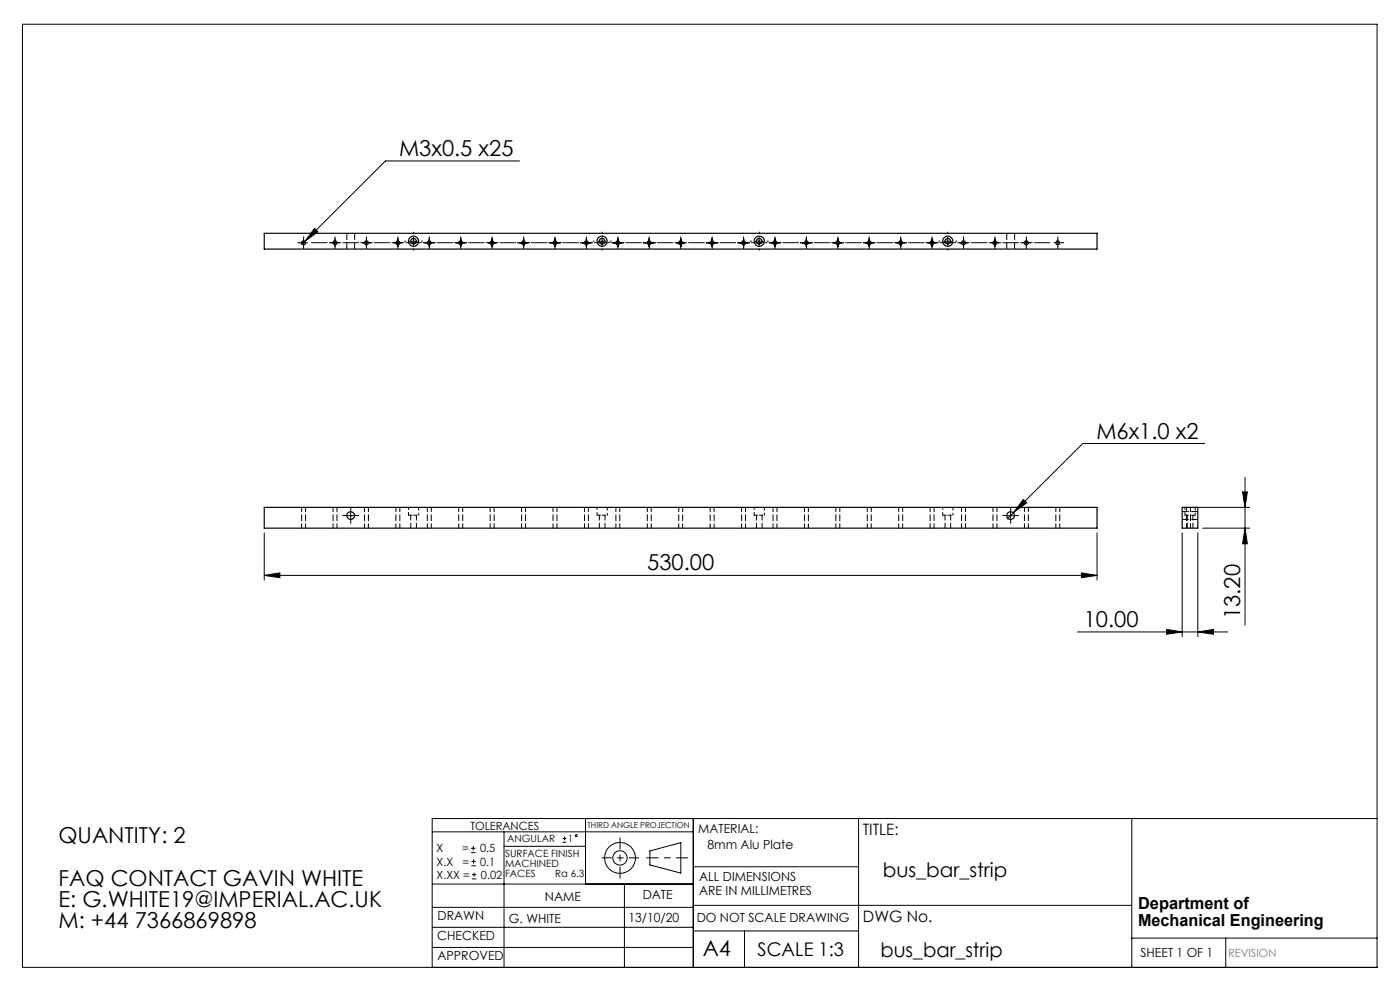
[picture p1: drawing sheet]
<svg xmlns="http://www.w3.org/2000/svg" width="297mm" height="210mm" viewBox="0 0 297 210" stroke-linecap="round" stroke-linejoin="round" font-family="sans-serif">
<g fill="none" stroke="#000" stroke-width=".21">
<path d="M4.8 5.1h287.3v200.1h-287.3zM110.2 34.1h-28.4l-17.8 17.7M66.7 48.5l.8 .7-2.8 1.9zM86.9 51.2h1.6M87.7 50.3v1.7M126.9 51.2h1.7M127.7 50.3v1.7M150.2 51.5h1.7M151.1 50.7v1.6M160.2 51.2h1.7M161 50.3v1.7M200.2 51.2h1.7"/>
<path d="M201 50.3v1.7M255.6 94.1h-25.9l-14.6 14.5M56.1 113v10M73.6 109.4h1.6M74.4 108.5v1.7M213.6 109.4h1.6M214.4 108.5v1.7M215.1 108.6l-1.4 1.5M217.1 106l.7 .7-2.7 1.9zM232.7 113v10M250.8 113v22M253.5 107.6h11.6"/>
<path d="M254.1 113v22M255.1 112h10M263.6 104.3h1l-.5 3.3zM264.1 112l.5 3.3h-1zM264.1 101.3v31.3M56.1 122.1l3.3-.6v1zM56.1 122.1h176.6M228.6 134h31.9M229.4 121.5l3.3 .6-3.3 .4zM247.5 133.5l3.3 .5-3.3 .5zM254.1 134l3.3-.5v1zM91.7 176.5h55.4"/>
<path d="M99.9 179.9h1M100.4 179.5v.9M106.9 176.5v28.7M106.9 179.5h17.3M119.3 178.7h.9M119.3 177.9h.9M119.8 177.4v.9M124.2 173.6v13.9M147.1 173.6v31.6M182.1 173.6v31.6M240.1 173.6v31.6M292.1 173.6h-200.4v31.6"/>
<path d="M91.7 196.7h55.4M91.7 192.5h55.4M91.7 187.5h55.4M99.9 180.9h1M100 183.6h.9M100 182.7h.9M100.1 186.4h.9M100.1 185.5h.9M100.5 182.3v.9M100.6 185.1v.9M132.5 187.5v17.7M137.9 180.5l6.5-1.8v6.5l-6.5-1.7z"/>
<path d="M147.1 183.9h35M147.1 197.5h35M147.1 192h93M157.9 197.5v7.7M240.1 199h52M260 199v6.2M91.7 201h55.4"/>
<circle cx="122.2" cy="177.3" r=".2"/>
<circle cx="131.5" cy="182" r="1.52"/>
<circle cx="131.5" cy="182" r="3.3"/>
</g>
<path d="M145.9 182h-8.7" fill="none" stroke="#000" stroke-width=".21" stroke-dasharray="15.2 1.3 1.3 1.3" stroke-dashoffset="12.8"/>
<path d="M131.5 177.7v8.6" fill="none" stroke="#000" stroke-width=".21" stroke-dasharray="15.2 1.3 1.3 1.3" stroke-dashoffset="12.9"/>
<path d="M127.7 182h7.8" fill="none" stroke="#000" stroke-width=".21" stroke-dasharray="15.2 1.3 1.3 1.3" stroke-dashoffset="13.3"/>
<g fill="none" stroke="#000" stroke-width=".21" stroke-dasharray="15.2 1.3 1.3 1.3">
<path d="M63.6 51.5h-.4M64.4 51.5v-.8M64.4 51.5h-.8M64.4 51.5v.8M64.4 51.5h.8M64.4 50.7v-.5M64.4 52.3v.4M66.1 51.5h3.3M70.2 51.5h-.4M71.1 51.5v-.8M71.1 51.5h-.9M71.1 51.5v.8"/>
<path d="M71.1 51.5h.8M71.1 52.3v.4M71.1 50.7v-.5M71.9 51.5h.4M72.7 51.5h3.4M76.9 51.5h-.4M77.7 51.5v-.8M77.7 51.5h-.8M77.7 51.5v.8M77.7 51.5h.9M77.7 52.3v.4M77.7 50.7v-.5"/>
<path d="M78.6 51.5h.4M79.4 51.5h3.3M83.6 51.5h-.4M84.4 51.5v-.8M84.4 51.5h-.8M84.4 51.5v.8M84.4 51.5h.8M84.4 50.7v-.5M84.4 52.3v.4M85.2 51.5h.5M86.1 51.5h3.3M86.1 51.2h-.3"/>
<path d="M87.7 49.5v-.3M87.7 52.8v.3M89.4 51.2h.3M90.2 51.5h-.4M91.1 51.5v-.8M91.1 51.5h-.9M91.1 51.5v.8M91.1 51.5h.8M91.1 50.7v-.5M91.1 52.3v.4M91.9 51.5h.4M92.7 51.5h3.4"/>
<path d="M96.9 51.5h-.4M97.7 51.5v-.8M97.7 51.5h-.8M97.7 51.5v.8M97.7 51.5h.9M97.7 52.3v.4M97.7 50.7v-.5M98.6 51.5h.4M99.4 51.5h3.3M103.6 51.5h-.4M104.4 51.5v-.8M104.4 51.5h-.8"/>
<path d="M104.4 51.5v.8M104.4 51.5h.8M104.4 52.3v.4M104.4 50.7v-.5M105.2 51.5h.5M106.1 51.5h3.3M110.2 51.5h-.4M111.1 51.5v-.8M111.1 51.5h-.9M111.1 51.5v.8M111.1 51.5h.8M111.1 52.3v.4"/>
<path d="M111.1 50.7v-.5M111.9 51.5h.4M112.7 51.5h3.4M116.9 51.5h-.4M117.7 51.5v-.8M117.7 51.5h-.8M117.7 51.5v.8M117.7 51.5h.9M117.7 50.7v-.5M117.7 52.3v.4M118.6 51.5h.4M119.4 51.5h3.3"/>
<path d="M123.6 51.5h-.4M124.4 51.5v-.8M124.4 51.5h-.8M124.4 51.5v.8M124.4 51.5h.8M124.4 50.7v-.5M124.4 52.3v.4M125.2 51.5h.5M126.1 51.5h3.3M126.1 51.2h-.3M127.7 49.5v-.3M127.7 52.8v.3"/>
<path d="M129.4 51.2h.3M130.2 51.5h-.4M131.1 51.5v-.8M131.1 51.5h-.9M131.1 51.5v.8M131.1 51.5h.8M131.1 52.3v.4M131.1 50.7v-.5M131.9 51.5h.4M132.7 51.5h3.4M136.9 51.5h-.4M137.7 51.5v-.8"/>
<path d="M137.7 51.5h-.8M137.7 51.5v.8M137.7 51.5h.9M137.7 52.3v.4M137.7 50.7v-.5M138.6 51.5h.4M139.4 51.5h3.3M143.6 51.5h-.4M144.4 51.5v-.8M144.4 51.5h-.8M144.4 51.5v.8M144.4 51.5h.8"/>
<path d="M144.4 52.3v.4M144.4 50.7v-.5M145.2 51.5h.5M146.1 51.5h3.3M150.2 51.5h-.4M151.1 52.3v.4M151.1 51.5v-.8M151.1 51.5h-.9M151.1 51.5v.8M151.1 51.5h.8M151.1 50.7v-.5M151.9 51.5h.4"/>
<path d="M152.7 51.5h3.4M156.9 51.5h-.4M157.7 51.5v-.8M157.7 51.5h-.8M157.7 51.5v.8M157.7 51.5h.9M157.7 50.7v-.5M157.7 52.3v.4M158.6 51.5h.4M159.4 51.5h3.3M159.4 51.2h-.2M161.1 49.5v-.3"/>
<path d="M161.1 52.8v.3M162.7 51.2h.3M163.6 51.5h-.4M164.4 51.5v-.8M164.4 51.5h-.8M164.4 51.5v.8M164.4 51.5h.8M164.4 50.7v-.5M164.4 52.3v.4M165.2 51.5h.5M166.1 51.5h3.3M170.2 51.5h-.4"/>
<path d="M171.1 51.5v-.8M171.1 51.5h-.9M171.1 51.5v.8M171.1 51.5h.8M171.1 50.7v-.5M171.1 52.3v.4M171.9 51.5h.4M172.7 51.5h3.4M176.9 51.5h-.4M177.7 51.5v-.8M177.7 51.5h-.8M177.7 51.5v.8"/>
<path d="M177.7 51.5h.9M177.7 50.7v-.5M177.7 52.3v.4M178.6 51.5h.4M179.4 51.5h3.3M183.6 51.5h-.4M184.4 51.5v-.8M184.4 51.5h-.8M184.4 51.5v.8M184.4 51.5h.8M184.4 52.3v.4M184.4 50.7v-.5"/>
<path d="M185.2 51.5h.5M186.1 51.5h3.3M190.2 51.5h-.4M191.1 51.5v-.8M191.1 51.5h-.9M191.1 51.5v.8M191.1 51.5h.8M191.1 50.7v-.5M191.1 52.3v.4M191.9 51.5h.4M192.7 51.5h3.4M196.9 51.5h-.4"/>
<path d="M197.7 51.5v-.8M197.7 51.5h-.8M197.7 51.5v.8M197.7 51.5h.9M197.7 52.3v.4M197.7 50.7v-.5M198.6 51.5h.4M199.4 51.5h3.3M199.4 51.2h-.2M201.1 49.5v-.3M201.1 52.8v.3M202.7 51.2h.3"/>
<path d="M203.6 51.5h-.4M204.4 51.5v-.8M204.4 51.5h-.8M204.4 51.5v.8M204.4 51.5h.8M204.4 50.7v-.5M204.4 52.3v.4M205.2 51.5h.5M206.1 51.5h3.3M210.2 51.5h-.4M211.1 51.5v-.8M211.1 51.5h-.9"/>
<path d="M211.1 51.5v.8M211.1 51.5h.8M211.1 50.7v-.5M211.1 52.3v.4M211.9 51.5h.4M212.7 51.5h3.4M216.9 51.5h-.4M217.7 51.5v-.8M217.7 51.5h-.8M217.7 51.5v.8M217.7 51.5h.9M217.7 50.7v-.5"/>
<path d="M217.7 52.3v.4M218.6 51.5h.4M219.4 51.5h3.3M224.4 51.5v-.8M224.4 51.5h-.8M224.4 51.5v.8M224.4 51.5h.8M224.4 50.7v-.5M224.4 52.3v.4M225.2 51.5h.5M73.6 109.4h-.9M74.4 108.5v-.8"/>
<path d="M74.4 110.2v.8M75.2 109.4h.9M213.6 109.4h-.9M214.4 108.5v-.8M214.4 110.2v.8M215.2 109.4h.9"/>
</g>
<g fill="#000">
<path d="M263.6 104.3h1l-.5 3.3zM264.1 112l.5 3.3h-1z"/>
<path d="M56.1 122.1l3.3-.6v1zM229.4 121.5l3.3 .6-3.3 .4zM217.1 106l-2 2.6 2.7-1.9zM66.7 48.5l-2 2.6 2.8-1.9zM247.5 133.5l3.3 .5-3.3 .5zM254.1 134l3.3-.5v1z"/>
</g>
<g fill="none" stroke="#000" stroke-width=".25">
<path d="M56.1 49.5h176.6v3.3h-176.6zM56.1 107.6h176.6v4.4h-176.6zM250.8 107.6h3.3v4.4h-3.3z"/>
<circle cx="64.4" cy="51.5" r=".41"/>
<circle cx="71.1" cy="51.5" r=".41"/>
<circle cx="77.7" cy="51.5" r=".41"/>
<circle cx="84.4" cy="51.5" r=".41"/>
<circle cx="87.7" cy="51.2" r=".6"/>
<circle cx="87.7" cy="51.2" r="1.08"/>
<circle cx="91.1" cy="51.5" r=".41"/>
<circle cx="97.7" cy="51.5" r=".41"/>
<circle cx="104.4" cy="51.5" r=".41"/>
<circle cx="111.1" cy="51.5" r=".41"/>
<circle cx="117.7" cy="51.5" r=".41"/>
<circle cx="124.4" cy="51.5" r=".41"/>
<circle cx="127.7" cy="51.2" r=".6"/>
<circle cx="127.7" cy="51.2" r="1.08"/>
<circle cx="131.1" cy="51.5" r=".41"/>
<circle cx="137.7" cy="51.5" r=".41"/>
<circle cx="144.4" cy="51.5" r=".41"/>
<circle cx="151.1" cy="51.5" r=".41"/>
<circle cx="157.7" cy="51.5" r=".41"/>
<circle cx="161.1" cy="51.2" r=".6"/>
<circle cx="161.1" cy="51.2" r="1.08"/>
<circle cx="164.4" cy="51.5" r=".41"/>
<circle cx="171.1" cy="51.5" r=".41"/>
<circle cx="177.7" cy="51.5" r=".42"/>
<circle cx="184.4" cy="51.5" r=".42"/>
<circle cx="191.1" cy="51.5" r=".42"/>
<circle cx="197.7" cy="51.5" r=".42"/>
<circle cx="201.1" cy="51.2" r=".6"/>
<circle cx="201.1" cy="51.2" r="1.07"/>
<circle cx="204.4" cy="51.5" r=".42"/>
<circle cx="211.1" cy="51.5" r=".42"/>
<circle cx="217.7" cy="51.5" r=".42"/>
<circle cx="224.4" cy="51.5" r=".42"/>
<circle cx="74.4" cy="109.4" r=".82"/>
<circle cx="214.4" cy="109.4" r=".83"/>
</g>
<path d="M86.7 109.3h1M87.7 109.3h1.1M126.7 109.3h1M127.7 109.3h1.1M160 109.3h1.1M161.1 109.3h1.1M200 109.3h1.1M201.1 109.3h1.1M251.4 109.3h2.2" fill="none" stroke="#000" stroke-width=".21" stroke-dasharray="1.3 .6" stroke-dashoffset=".5"/>
<path d="M86.7 107.6v1.7M88.8 109.3v-1.7M126.7 107.6v1.7M128.8 109.3v-1.7M160 107.6v1.7M162.2 109.3v-1.7M200 107.6v1.7M202.2 109.3v-1.7M251.4 107.6v1.7M253.6 109.3v-1.7" fill="none" stroke="#000" stroke-width=".21" stroke-dasharray="1.3 .6" stroke-dashoffset=".8"/>
<g fill="none" stroke="#000" stroke-width=".21" stroke-dasharray="1.3 .6" stroke-dashoffset=".3">
<path d="M64 107.6v4.4M64.8 112v-4.4M70.7 107.6v4.4M71.5 112v-4.4M77.3 107.6v4.4M78.2 112v-4.4M84 107.6v4.4M84.8 112v-4.4M90.7 107.6v4.4M91.5 112v-4.4M97.3 107.6v4.4M98.2 112v-4.4"/>
<path d="M104 107.6v4.4M104.8 112v-4.4M110.7 107.6v4.4M111.5 112v-4.4M117.3 107.6v4.4M118.2 112v-4.4M124 107.6v4.4M124.8 112v-4.4M130.7 107.6v4.4M131.5 112v-4.4M137.3 107.6v4.4M138.2 112v-4.4"/>
<path d="M144 107.6v4.4M144.8 112v-4.4M150.7 107.6v4.4M151.5 112v-4.4M157.3 107.6v4.4M158.2 112v-4.4M164 107.6v4.4M164.8 112v-4.4M170.7 107.6v4.4M171.5 112v-4.4M177.3 107.6v4.4M178.2 112v-4.4"/>
<path d="M184 107.6v4.4M184.8 112v-4.4M190.7 107.6v4.4M191.5 112v-4.4M197.3 107.6v4.4M198.2 112v-4.4M204 107.6v4.4M204.8 112v-4.4M210.7 107.6v4.4M211.5 112v-4.4M217.3 107.6v4.4M218.2 112v-4.4"/>
<path d="M224 107.6v4.4M224.8 112v-4.4M251.7 107.6v4.4M252.6 112v-4.4"/>
</g>
<path d="M87.1 109.3v2.7M88.3 112v-2.7M127.1 109.3v2.7M128.3 112v-2.7M160.5 109.3v2.7M161.7 112v-2.7M200.5 109.3v2.7M201.7 112v-2.7M251.9 109.3v2.7M253.1 112v-2.7" fill="none" stroke="#000" stroke-width=".21" stroke-dasharray="1.3 .6" stroke-dashoffset=".2"/>
<path d="M73.6 49.5v3.3M75.2 52.8v-3.3M213.6 49.5v3.3M215.2 52.8v-3.3M250.8 110.2h3.3M254.1 108.5h-3.3" fill="none" stroke="#000" stroke-width=".21" stroke-dasharray="1.3 .6" stroke-dashoffset="-.1"/>
<g font-size="4.7">
<text x="84.7" y="33.1">M3x0.5 x25</text>
<text x="232.6" y="93">M6x1.0 x2</text>
<text x="137.3" y="121">530.00</text>
<text x="263.1" y="131.3" transform="rotate(-90 263.1 131.3)">13.20</text>
<text x="229.9" y="133">10.00</text>
<text x="12.4" y="178.8">QUANTITY: 2</text>
<text x="12.4" y="187.9">FAQ CONTACT GAVIN WHITE</text>
<text x="12.4" y="192.4">E: G.WHITE19@IMPERIAL.AC.UK</text>
<text x="12.4" y="196.9">M: +44 7366869898</text>
<text x="149.1" y="202.9">A4</text>
</g>
<g font-size="4.2">
<text x="187.3" y="186">bus_bar_strip</text>
<text x="186.8" y="203">bus_bar_strip</text>
</g>
<text font-size="4" x="160.7" y="202.8">SCALE 1:3</text>
<g font-size="3.5">
<text x="241.4" y="192.8">Department of</text>
<text x="241.4" y="196.3">Mechanical Engineering</text>
</g>
<g font-size="3.3">
<text x="183" y="177.2">TITLE:</text>
<text x="183.1" y="195.7">DWG No.</text>
</g>
<g font-size="2.7">
<text x="148.1" y="176.7">MATERIAL:</text>
<text x="150.1" y="180.1">8mm Alu Plate</text>
<text x="115.6" y="191">NAME</text>
<text x="136.3" y="190.8">DATE</text>
<text x="148.3" y="186.8">ALL DIMENSIONS</text>
<text x="148.3" y="189.8">ARE IN MILLIMETRES</text>
<text x="92.8" y="195.2">DRAWN</text>
<text x="107.9" y="195.7">G. WHITE</text>
<text x="133.3" y="195.6">13/10/20</text>
<text x="147.8" y="195.7">DO NOT SCALE DRAWING</text>
<text x="92.8" y="199.3">CHECKED</text>
<text x="92.8" y="203.6">APPROVED</text>
<text x="242" y="203">SHEET 1 OF 1</text>
</g>
<g font-size="2.4">
<text x="99.8" y="176">TOLERANCES</text>
<text x="92.6" y="180.8">X</text>
<text x="92.6" y="183.6">X.X</text>
<text x="98" y="180.8">=</text>
<text x="98.1" y="183.6">=</text>
<text x="101.8" y="180.8">0.5</text>
<text x="101.9" y="183.6">0.1</text>
<text x="92.6" y="186.4">X.XX =</text>
<text x="102" y="186.4">0.02</text>
</g>
<text font-size="2.4" fill="#808080" x="260.6" y="203">REVISION</text>
<g font-size="2.1">
<text x="107.6" y="178.6">ANGULAR</text>
<text x="120.5" y="178.6">1</text>
<text x="107.2" y="181.8">SURFACE FINISH</text>
<text x="107.2" y="183.9">MACHINED</text>
<text x="107.2" y="186">FACES</text>
<text x="117.8" y="186">Ra 6.3</text>
</g>
<text font-size="1.7" x="124.6" y="175.7">THIRD ANGLE PROJECTION</text>
</svg>
